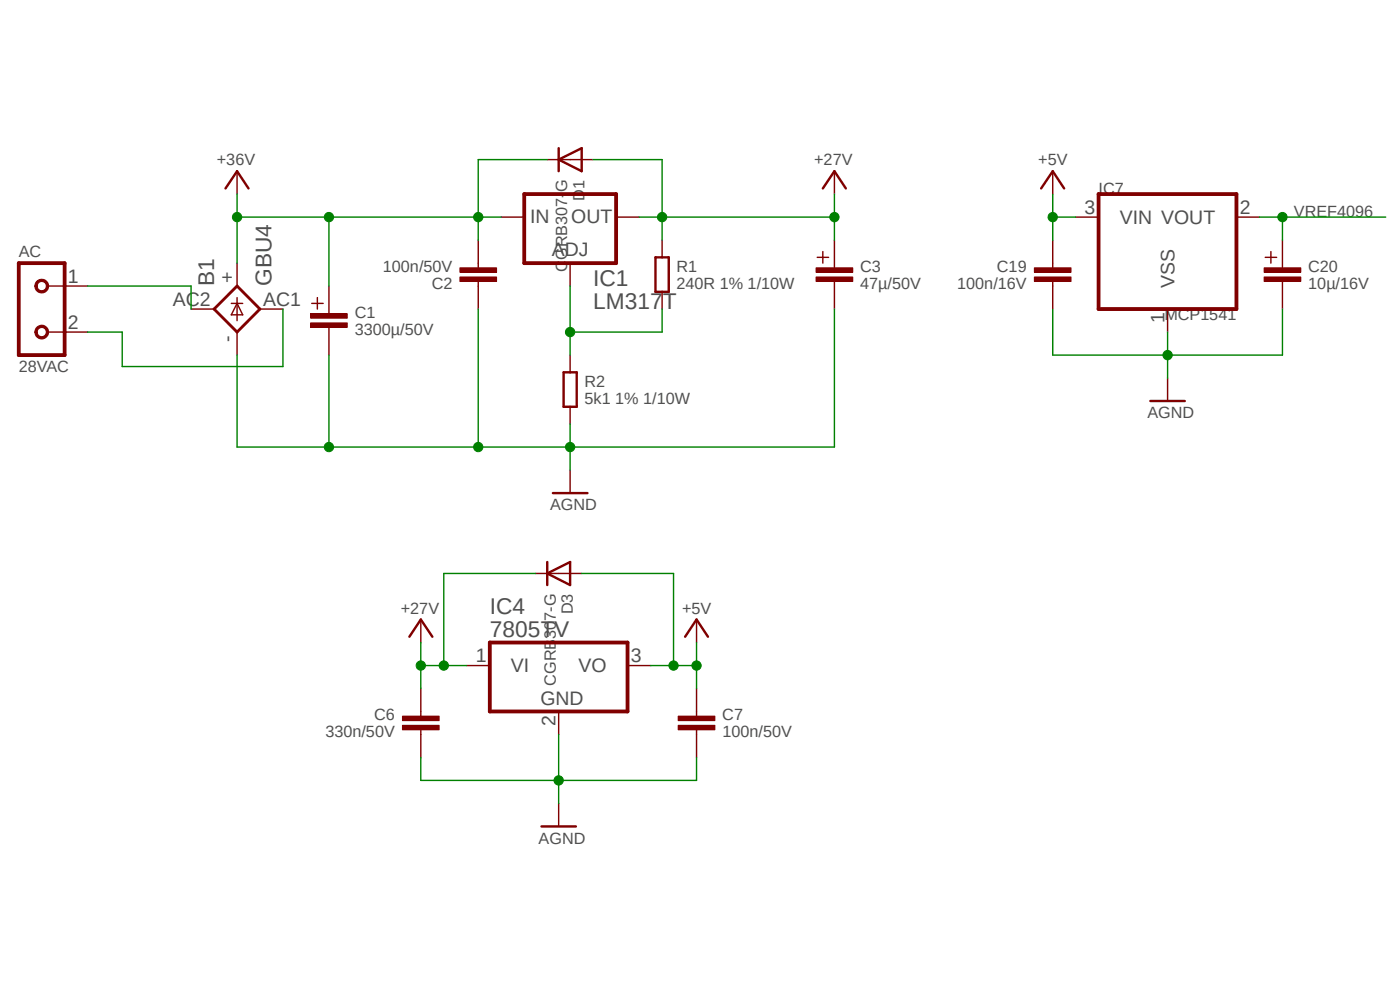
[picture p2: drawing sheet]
<svg xmlns="http://www.w3.org/2000/svg" width="420mm" height="297mm" viewBox="0 0 420 297" stroke-linecap="round" stroke-linejoin="round" font-family="sans-serif">
<path d="M4.2 42.7l411.8 211.6M416 42.7l-411.8 211.6" fill="none" stroke="#fff" stroke-width=".3"/>
<path d="M5.6 78.9h13.8v27.5h-13.8z" fill="none" stroke="#800000" stroke-width="1.1"/>
<path d="M14.2 85.7h5.2M14.2 99.5h5.2" fill="none" stroke="#800000" stroke-width=".42"/>
<path d="M11.2 84.1a2.08 2.08 0 0 1 3.2 .7 2.08 2.08 0 0 1-1.4 2.9 2.08 2.08 0 0 1-2.5-2h.6a1.38 1.38 0 0 1 1.9-1.3 1.38 1.38 0 0 1 .5 2.3 1.38 1.38 0 0 1-2.3-.6l-.1-.4h-.6l.3-1.1z" fill-rule="evenodd" fill="#800000"/>
<path d="M11.2 84.1a2.08 2.08 0 0 1 3.2 .7 2.08 2.08 0 0 1-1.4 2.9 2.08 2.08 0 0 1-2.5-2h.6a1.38 1.38 0 0 1 1.9-1.3 1.38 1.38 0 0 1 .5 2.3 1.38 1.38 0 0 1-2.3-.6l-.1-.4h-.6l.3-1.1z" fill="none" stroke="#800000" stroke-width=".3"/>
<path d="M11.2 97.9a2.07 2.07 0 0 1 3.2 .7 2.07 2.07 0 0 1-1.4 2.9 2.07 2.07 0 0 1-2.5-2h.6a1.38 1.38 0 0 1 1.9-1.3 1.38 1.38 0 0 1 .5 2.3 1.38 1.38 0 0 1-2.3-.6l-.1-.4h-.6l.3-1.1z" fill-rule="evenodd" fill="#800000"/>
<path d="M11.2 97.9a2.07 2.07 0 0 1 3.2 .7 2.07 2.07 0 0 1-1.4 2.9 2.07 2.07 0 0 1-2.5-2h.6a1.38 1.38 0 0 1 1.9-1.3 1.38 1.38 0 0 1 .5 2.3 1.38 1.38 0 0 1-2.3-.6l-.1-.4h-.6l.3-1.1z" fill="none" stroke="#800000" stroke-width=".3"/>
<g fill="none" stroke="#800000" stroke-width=".42">
<path d="M71.1 78.9v6.8M19.4 85.7h6.9M19.4 99.5h6.9M57.3 92.6h6.9M69.4 90.9h3.4M71.1 89.2v6.9M71.1 99.5v6.9M71.1 90.9l1.7 3.5h-3.4zM78 92.6h6.9M93.5 90.9h3.4M95.2 89.2v3.4M98.7 85.7v8.3"/>
<path d="M98.7 98.2v8.2"/>
</g>
<path d="M71.1 85.7l6.9 6.9-6.9 6.9-6.9-6.9z" fill="none" stroke="#800000" stroke-width=".85"/>
<path d="M93.2 94h11v1.4h-11z" fill-rule="evenodd" fill="#800000"/>
<path d="M93.2 94h11v1.4h-11z" fill="none" stroke="#800000" stroke-width=".3"/>
<path d="M93.2 96.8h11v1.3h-11z" fill-rule="evenodd" fill="#800000"/>
<path d="M93.2 96.8h11v1.3h-11z" fill="none" stroke="#800000" stroke-width=".3"/>
<path d="M67.6 56.5l3.5-5.2 3.4 5.2M167.6 47.8l6.9-3.4v6.9zM167.6 44.4v6.9" fill="none" stroke="#800000" stroke-width=".72"/>
<path d="M71.1 51.3v6.9M164.2 47.8h13.7M143.5 78.9v1.3M150.4 65.1h6.9M171 78.9v6.8M184.8 65.1h6.9M143.5 84.4v1.3" fill="none" stroke="#800000" stroke-width=".42"/>
<path d="M157.3 58.2h27.5v20.7h-27.5z" fill="none" stroke="#800000" stroke-width="1.1"/>
<path d="M138 83h11v1.4h-11z" fill-rule="evenodd" fill="#800000"/>
<path d="M138 83h11v1.4h-11z" fill="none" stroke="#800000" stroke-width=".3"/>
<path d="M138 80.3h11v1.3h-11z" fill-rule="evenodd" fill="#800000"/>
<path d="M138 80.3h11v1.3h-11z" fill="none" stroke="#800000" stroke-width=".3"/>
<path d="M143.5 72v6.9M198.6 72v5.1M245.2 77.1h3.4M246.8 75.4v3.5M250.3 72v8.2M143.5 85.7v6.9M198.6 87.5v5.1M250.3 84.4v8.2M171 106.4v5.2M171 121.9v5.2" fill="none" stroke="#800000" stroke-width=".42"/>
<path d="M196.6 77.1h4v10.4h-4zM169.1 111.6h3.9v10.3h-3.9z" fill="none" stroke="#800000" stroke-width=".72"/>
<path d="M244.8 80.3h11v1.3h-11z" fill-rule="evenodd" fill="#800000"/>
<path d="M244.8 80.3h11v1.3h-11z" fill="none" stroke="#800000" stroke-width=".3"/>
<path d="M244.8 83h11v1.4h-11z" fill-rule="evenodd" fill="#800000"/>
<path d="M244.8 83h11v1.4h-11z" fill="none" stroke="#800000" stroke-width=".3"/>
<path d="M246.8 56.5l3.5-5.2 3.4 5.2M165.9 147.8h10.3" fill="none" stroke="#800000" stroke-width=".72"/>
<path d="M250.3 51.3v6.9M171 140.9v6.9M140 199.5h6.9M188.3 199.5h6.9M126.2 213.2v1.4M126.2 218.7v1.4M167.6 213.2v6.9" fill="none" stroke="#800000" stroke-width=".42"/>
<path d="M146.9 192.6h41.4v20.6h-41.4z" fill="none" stroke="#800000" stroke-width="1.1"/>
<path d="M120.7 214.6h11v1.4h-11z" fill-rule="evenodd" fill="#800000"/>
<path d="M120.7 214.6h11v1.4h-11z" fill="none" stroke="#800000" stroke-width=".3"/>
<path d="M120.7 217.4h11v1.3h-11z" fill-rule="evenodd" fill="#800000"/>
<path d="M120.7 217.4h11v1.3h-11z" fill="none" stroke="#800000" stroke-width=".3"/>
<path d="M126.2 206.3v6.9M209 213.2v1.4M209 218.7v1.4M126.2 220.1v6.9" fill="none" stroke="#800000" stroke-width=".42"/>
<path d="M203.5 214.6h11v1.4h-11z" fill-rule="evenodd" fill="#800000"/>
<path d="M203.5 214.6h11v1.4h-11z" fill="none" stroke="#800000" stroke-width=".3"/>
<path d="M203.5 217.4h11v1.3h-11z" fill-rule="evenodd" fill="#800000"/>
<path d="M203.5 217.4h11v1.3h-11z" fill="none" stroke="#800000" stroke-width=".3"/>
<path d="M315.8 78.9v1.3M322.7 65.1h6.9M370.9 65.1h6.9M315.8 84.4v1.3M350.3 92.6v6.9M160.7 171.9h13.8M126.2 185.7v6.9M209 185.7v6.9M209 206.3v6.9M209 220.1v6.9M167.6 240.8v6.9" fill="none" stroke="#800000" stroke-width=".42"/>
<path d="M164.2 171.9l6.8-3.5v6.9zM164.2 168.4v6.9M122.8 190.8l3.4-5.1 3.5 5.1M205.5 190.8l3.5-5.1 3.4 5.1M162.4 247.7h10.4" fill="none" stroke="#800000" stroke-width=".72"/>
<path d="M329.6 58.2h41.3v34.4h-41.3z" fill="none" stroke="#800000" stroke-width="1.1"/>
<path d="M310.3 80.3h11v1.3h-11z" fill-rule="evenodd" fill="#800000"/>
<path d="M310.3 80.3h11v1.3h-11z" fill="none" stroke="#800000" stroke-width=".3"/>
<path d="M310.3 83h11v1.4h-11z" fill-rule="evenodd" fill="#800000"/>
<path d="M310.3 83h11v1.4h-11z" fill="none" stroke="#800000" stroke-width=".3"/>
<path d="M315.8 72v6.9M379.6 77.1h3.4M381.3 75.4v3.5M384.7 72v8.2M315.8 85.7v6.9M384.7 84.4v8.2" fill="none" stroke="#800000" stroke-width=".42"/>
<path d="M379.2 80.3h11v1.3h-11z" fill-rule="evenodd" fill="#800000"/>
<path d="M379.2 80.3h11v1.3h-11z" fill="none" stroke="#800000" stroke-width=".3"/>
<path d="M379.2 83h11v1.4h-11z" fill-rule="evenodd" fill="#800000"/>
<path d="M379.2 83h11v1.4h-11z" fill="none" stroke="#800000" stroke-width=".3"/>
<path d="M312.3 56.5l3.5-5.2 3.4 5.2M345.1 120.2h10.3" fill="none" stroke="#800000" stroke-width=".72"/>
<path d="M315.8 51.3v6.9M350.3 113.3v6.9" fill="none" stroke="#800000" stroke-width=".42"/>
<path d="M71.1 58.2v20.7M71.1 65.1h27.6v20.6M26.3 85.7h31v6.9M84.9 92.6v17.3h-48.2v-10.4h-10.4" fill="none" stroke="#008000" stroke-width=".42"/>
<circle cx="71.1" cy="65.1" r="1.39" fill="#008000"/>
<circle cx="71.1" cy="65.1" r="1.39" fill="none" stroke="#008000" stroke-width=".3"/>
<path d="M98.7 65.1h44.8" fill="none" stroke="#008000" stroke-width=".42"/>
<circle cx="98.7" cy="65.1" r="1.39" fill="#008000"/>
<circle cx="98.7" cy="65.1" r="1.39" fill="none" stroke="#008000" stroke-width=".3"/>
<path d="M150.4 65.1h-6.9v6.9" fill="none" stroke="#008000" stroke-width=".42"/>
<circle cx="143.5" cy="65.1" r="1.39" fill="#008000"/>
<circle cx="143.5" cy="65.1" r="1.39" fill="none" stroke="#008000" stroke-width=".3"/>
<path d="M164.2 47.8h-20.7v17.3M171 85.7v20.7M198.6 92.6v6.9h-27.6" fill="none" stroke="#008000" stroke-width=".42"/>
<circle cx="171" cy="99.5" r="1.39" fill="#008000"/>
<circle cx="171" cy="99.5" r="1.39" fill="none" stroke="#008000" stroke-width=".3"/>
<path d="M177.9 47.8h20.7v24.2M191.7 65.1h6.9" fill="none" stroke="#008000" stroke-width=".42"/>
<circle cx="198.6" cy="65.1" r="1.39" fill="#008000"/>
<circle cx="198.6" cy="65.1" r="1.39" fill="none" stroke="#008000" stroke-width=".3"/>
<path d="M250.3 58.2v13.8M198.6 65.1h51.7" fill="none" stroke="#008000" stroke-width=".42"/>
<circle cx="250.3" cy="65.1" r="1.39" fill="#008000"/>
<circle cx="250.3" cy="65.1" r="1.39" fill="none" stroke="#008000" stroke-width=".3"/>
<path d="M126.2 192.6v13.7M126.2 199.5h13.8" fill="none" stroke="#008000" stroke-width=".42"/>
<circle cx="126.2" cy="199.5" r="1.39" fill="#008000"/>
<circle cx="126.2" cy="199.5" r="1.39" fill="none" stroke="#008000" stroke-width=".3"/>
<path d="M133.1 171.9v27.6" fill="none" stroke="#008000" stroke-width=".42"/>
<circle cx="133.1" cy="199.5" r="1.39" fill="#008000"/>
<circle cx="133.1" cy="199.5" r="1.39" fill="none" stroke="#008000" stroke-width=".3"/>
<path d="M143.5 92.6v41.4h-72.4v-27.6M98.7 106.4v27.6M133.1 171.9h27.6" fill="none" stroke="#008000" stroke-width=".42"/>
<circle cx="98.7" cy="134" r="1.39" fill="#008000"/>
<circle cx="98.7" cy="134" r="1.39" fill="none" stroke="#008000" stroke-width=".3"/>
<path d="M171 127.1v6.9h-27.5" fill="none" stroke="#008000" stroke-width=".42"/>
<circle cx="143.5" cy="134" r="1.39" fill="#008000"/>
<circle cx="143.5" cy="134" r="1.39" fill="none" stroke="#008000" stroke-width=".3"/>
<path d="M171 134h79.3" fill="none" stroke="#008000" stroke-width=".42"/>
<circle cx="171" cy="134" r="1.39" fill="#008000"/>
<circle cx="171" cy="134" r="1.39" fill="none" stroke="#008000" stroke-width=".3"/>
<path d="M250.3 92.6v41.4M171 134v6.9M126.2 227v6.9h82.8v-6.9M167.6 220.1v13.8" fill="none" stroke="#008000" stroke-width=".42"/>
<circle cx="167.6" cy="233.9" r="1.39" fill="#008000"/>
<circle cx="167.6" cy="233.9" r="1.39" fill="none" stroke="#008000" stroke-width=".3"/>
<path d="M315.8 92.6v13.8h68.9M350.3 99.5v6.9M167.6 233.9v6.9" fill="none" stroke="#008000" stroke-width=".42"/>
<circle cx="350.3" cy="106.4" r="1.39" fill="#008000"/>
<circle cx="350.3" cy="106.4" r="1.39" fill="none" stroke="#008000" stroke-width=".3"/>
<path d="M384.7 92.6v13.8M350.3 106.4v6.9M195.2 199.5h13.8M209 192.6v13.7" fill="none" stroke="#008000" stroke-width=".42"/>
<circle cx="209" cy="199.5" r="1.39" fill="#008000"/>
<circle cx="209" cy="199.5" r="1.39" fill="none" stroke="#008000" stroke-width=".3"/>
<path d="M174.5 171.9h27.6v27.6" fill="none" stroke="#008000" stroke-width=".42"/>
<circle cx="202.1" cy="199.5" r="1.39" fill="#008000"/>
<circle cx="202.1" cy="199.5" r="1.39" fill="none" stroke="#008000" stroke-width=".3"/>
<path d="M315.8 58.2v13.8M315.8 65.1h6.9" fill="none" stroke="#008000" stroke-width=".42"/>
<circle cx="315.8" cy="65.1" r="1.39" fill="#008000"/>
<circle cx="315.8" cy="65.1" r="1.39" fill="none" stroke="#008000" stroke-width=".3"/>
<path d="M377.8 65.1h37.9M384.7 65.1v6.9" fill="none" stroke="#008000" stroke-width=".42"/>
<circle cx="384.7" cy="65.1" r="1.39" fill="#008000"/>
<circle cx="384.7" cy="65.1" r="1.39" fill="none" stroke="#008000" stroke-width=".3"/>
<g font-size="6.8" fill="#505050">
<text x="64.2" y="85.8" transform="rotate(-90 64.2 85.8)">B1</text>
<text x="81.4" y="85.8" transform="rotate(-90 81.4 85.8)">GBU4</text>
<text x="177.9" y="85.8">IC1</text>
<text x="177.9" y="92.6">LM317T</text>
<text x="146.9" y="183.9">IC4</text>
<text x="146.9" y="190.8">7805TV</text>
</g>
<g font-size="5.8" fill="#505050">
<text x="325.3" y="64.1">3</text>
<text x="371.9" y="64.1">2</text>
<text x="159" y="66.8">IN</text>
<text x="171.4" y="66.8">OUT</text>
<text x="335.9" y="67.1">VIN VOUT</text>
<text x="165.5" y="76.8">ADJ</text>
<text x="20.4" y="84.8">1</text>
<text x="70.1" y="84.8" transform="rotate(-90 70.1 84.8)">+</text>
<text x="352.3" y="86.3" transform="rotate(-90 352.3 86.3)">VSS</text>
<text x="51.9" y="91.7">AC2</text>
<text x="79" y="91.7">AC1</text>
<text x="20.4" y="98.6">2</text>
<text x="349.3" y="96.9" transform="rotate(-90 349.3 96.9)">1</text>
<text x="70.1" y="102.4" transform="rotate(-90 70.1 102.4)">-</text>
<text x="142.7" y="198.5">1</text>
<text x="153.2" y="201.5">VI</text>
<text x="173.5" y="201.6">VO</text>
<text x="189.2" y="198.5">3</text>
<text x="162.1" y="211.2">GND</text>
<text x="166.6" y="217.5" transform="rotate(-90 166.6 217.5)">2</text>
</g>
<g font-size="4.9" fill="#505050">
<text x="65.1" y="49.6">+36V</text>
<text x="244.3" y="49.6">+27V</text>
<text x="311.5" y="49.6">+5V</text>
<text x="329.6" y="58.2">IC7</text>
<text x="175.3" y="60.1" transform="rotate(-90 175.3 60.1)">D1</text>
<text x="388.2" y="65.1">VREF4096</text>
<text x="5.6" y="77.1">AC</text>
<text x="114.8" y="81.4">100n/50V</text>
<text x="170.2" y="81.4" transform="rotate(-90 170.2 81.4)">CGRB307-G</text>
<text x="202.9" y="81.4">R1</text>
<text x="258.1" y="81.4">C3</text>
<text x="299.1" y="81.4">C19</text>
<text x="392.5" y="81.4">C20</text>
<text x="129.5" y="86.6">C2</text>
<text x="202.9" y="86.6">240R 1% 1/10W</text>
<text x="258.1" y="86.6">47µ/50V</text>
<text x="287.1" y="86.6">100n/16V</text>
<text x="392.4" y="86.6">10µ/16V</text>
<text x="106.4" y="95.2">C1</text>
<text x="106.4" y="100.4">3300µ/50V</text>
<text x="349.3" y="96.1">MCP1541</text>
<text x="5.6" y="111.6">28VAC</text>
<text x="175.3" y="115.9">R2</text>
<text x="175.3" y="121.1">5k1 1% 1/10W</text>
<text x="344.2" y="125.4">AGND</text>
<text x="165" y="153">AGND</text>
<text x="120.2" y="183.9">+27V</text>
<text x="171.9" y="184.1" transform="rotate(-90 171.9 184.1)">D3</text>
<text x="204.6" y="183.9">+5V</text>
<text x="166.7" y="205.5" transform="rotate(-90 166.7 205.5)">CGRB307-G</text>
<text x="112.3" y="215.8">C6</text>
<text x="216.7" y="215.8">C7</text>
<text x="97.6" y="221">330n/50V</text>
<text x="216.7" y="221">100n/50V</text>
<text x="161.6" y="252.9">AGND</text>
</g>
</svg>
